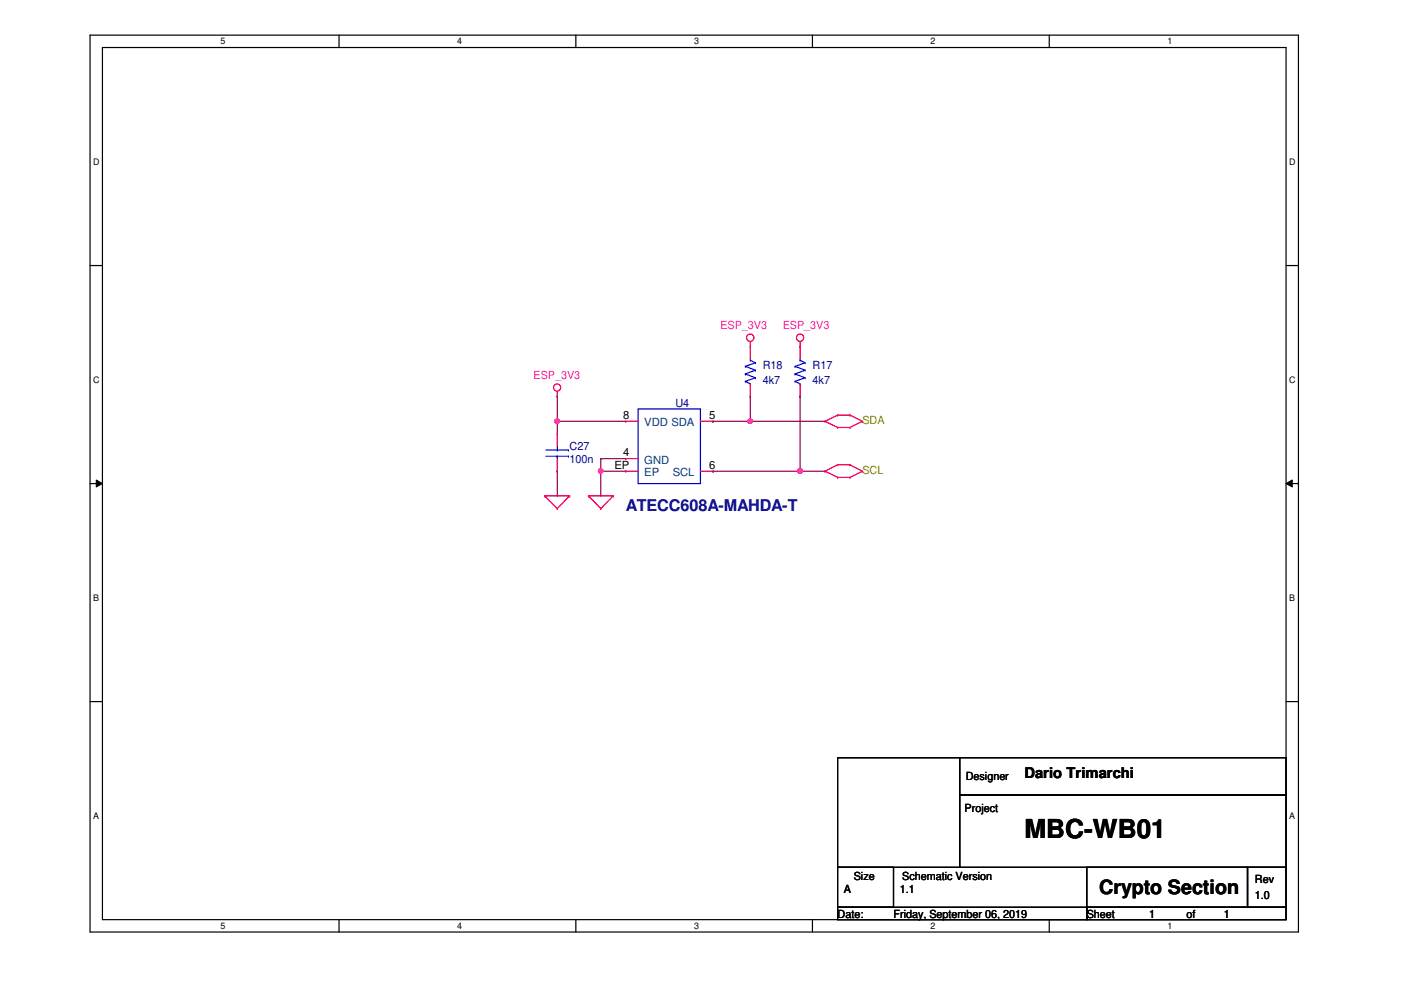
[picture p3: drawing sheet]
<svg xmlns="http://www.w3.org/2000/svg" width="297mm" height="210mm" viewBox="0 0 297 210" stroke-linecap="round" stroke-linejoin="round" font-family="sans-serif">
<path d="M19.1 7.5h256.2v190.1h-256.2zM21.7 10.1h251v184.9h-251z" fill="none" stroke="#000" stroke-width=".25"/>
<g fill="#fff">
<path d="M46.8 7.7h1v2.1h-1z"/>
<path d="M46.8 195.2h1v2.2h-1z"/>
</g>
<path d="M71.9 7.5v2.6M71.9 195v2.6" fill="none" stroke="#000" stroke-width=".25"/>
<g fill="#fff">
<path d="M96.9 7.7h1.1v2.1h-1.1z"/>
<path d="M96.9 195.2h1.1v2.2h-1.1z"/>
</g>
<path d="M122.1 7.5v2.6M122.1 195v2.6" fill="none" stroke="#000" stroke-width=".25"/>
<g fill="#fff">
<path d="M147.2 7.7h1v2.1h-1z"/>
<path d="M147.2 195.2h1v2.2h-1z"/>
</g>
<path d="M172.3 7.5v2.6M172.3 195v2.6" fill="none" stroke="#000" stroke-width=".25"/>
<g fill="#fff">
<path d="M197.3 7.7h1v2.1h-1z"/>
<path d="M197.3 195.2h1v2.2h-1z"/>
</g>
<path d="M222.5 7.5v2.6M222.5 195v2.6" fill="none" stroke="#000" stroke-width=".25"/>
<g fill="#fff">
<path d="M247.5 7.7h1v2.1h-1z"/>
<path d="M247.5 195.2h1v2.2h-1z"/>
<path d="M19.8 33.2h1.3v2.1h-1.3z"/>
<path d="M273.3 33.2h1.4v2.1h-1.4z"/>
<path d="M19.8 79.4h1.3v2.1h-1.3z"/>
<path d="M273.3 79.4h1.4v2.1h-1.4z"/>
</g>
<path d="M19.1 56.3h2.6M272.7 56.3h2.6" fill="none" stroke="#000" stroke-width=".25"/>
<g fill="#fff">
<path d="M19.8 125.6h1.2v2.2h-1.2z"/>
<path d="M273.3 125.6h1.3v2.2h-1.3z"/>
</g>
<path d="M19.1 102.5h2.6M272.7 102.5h2.6" fill="none" stroke="#000" stroke-width=".25"/>
<path d="M20.4 101.8l1.3 .7-1.3 .8zM272.7 102.5l1.3-.7v1.5z" fill="#000"/>
<path d="M20.4 101.8l1.3 .7-1.3 .8zM272.7 102.5l1.3-.7v1.5z" fill="none" stroke="#000" stroke-width=".21"/>
<g fill="#fff">
<path d="M19.8 171.9h1.2v2.1h-1.2z"/>
<path d="M273.3 171.9h1.3v2.1h-1.3z"/>
</g>
<path d="M19.1 148.8h2.6M272.7 148.8h2.6M177.6 160.7h25.9v23.2h-25.9zM203.5 160.7h69.2v7.9h-69.2zM203.5 168.6h69.2v15.3h-69.2zM177.6 183.9h11.8v8.5h-11.8zM177.6 192.4h52.8v2.6h-52.8zM230.4 192.4h42.3v2.6h-42.3zM230.4 183.9h34.1v8.5h-34.1zM264.5 183.9h8.2v8.5h-8.2z" fill="none" stroke="#000" stroke-width=".25"/>
<g fill="none" stroke="#f00" stroke-width=".25">
<path d="M159.1 73.5h.1M159.1 72.4v3.7M169.6 73.5h.1M169.6 72.4v3.7M118.2 84h.1M118.2 99.9h.1M118.2 91.9h.1M118.2 83v1M118.2 91.9v2.7M118.2 97.2v2.7M132.7 97.2h.1M132.7 89.3h.1"/>
<path d="M132.7 99.9h.1M132.7 97.2h2.6M132.7 89.3h2.6M132.7 99.9h2.6M148.5 89.3h2.7M148.5 99.9h2.7M151.2 89.3h.1M151.2 99.9h.1M159.1 84h.1M159.1 81.4v2.6M169.6 84h.1M169.6 81.4v2.6"/>
<path d="M174.9 99.9h.1M174.9 89.3h.1M174.9 99.9l2.7 1.3M174.9 89.3l2.7 1.3M177.6 98.6h.1M177.6 90.6h.1M177.6 88h.1M177.6 98.6l-2.7 1.3M177.6 98.6h2.6M177.6 90.6h2.6M177.6 88l-2.7 1.3M177.6 88h2.6"/>
<path d="M180.2 98.6h.1M180.2 90.6h.1M180.2 88h.1M180.2 98.6l2.6 1.3M180.2 88l2.6 1.3M182.8 99.9h.1M182.8 89.3h.1M182.8 99.9l-2.6 1.3M182.8 89.3l-2.6 1.3M115.5 105.2h.1M115.5 105.2h5.3M115.5 105.2l2.7 2.6"/>
<path d="M118.2 107.8h.1M120.8 105.2h.1M120.8 105.2l-2.6 2.6M124.8 105.2h.1M124.8 105.2h5.2M124.8 105.2l2.6 2.6M127.4 107.8h.1M130 105.2h.1M130 105.2l-2.6 2.6M177.6 101.2h.1M177.6 101.2h2.6M180.2 101.2h.1"/>
<circle cx="159.1" cy="71.6" r=".78"/>
<circle cx="169.6" cy="71.6" r=".77"/>
<circle cx="118.1" cy="82.2" r=".76"/>
</g>
<g fill="none" stroke="#00f" stroke-width=".25">
<path d="M158 77.7h.1M158 79.3h.1M158 77.7l2.1 .8M158 79.3l2.1 .8M159.1 76.4h.1M159.1 76.4l1 .5M159.1 76.1v.3M160.1 76.9h.1M160.1 78.5h.1M160.1 76.9l-2.1 .8M160.1 78.5l-2.1 .8M168.6 77.7h.1"/>
<path d="M168.6 79.3h.1M168.6 77.7l2.1 .8M168.6 79.3l2.1 .8M169.6 76.4h.1M169.6 76.4l1.1 .5M169.6 76.1v.3M170.7 76.9h.1M170.7 78.5h.1M170.7 76.9l-2.1 .8M170.7 78.5l-2.1 .8M115.7 95.4h4.8M115.7 96.7h4.8"/>
<path d="M118.2 96.7h.1M118.2 95.4h.1M118.2 94.6v.8M118.2 96.7v.5M120.5 95.4h.1M120.5 96.7h.1M135.3 86.7h13.2v15.8h-13.2zM158 80.9h.1M158 80.9l1.1 .5M159.1 81.4h.1M160.1 80.1h.1M160.1 80.1l-2.1 .8"/>
<path d="M168.6 80.9h.1M168.6 80.9l1 .5M169.6 81.4h.1M170.7 80.1h.1M170.7 80.1l-2.1 .8"/>
</g>
<path d="M127.4 97.2h.1M127.4 99.9h.1M127.4 97.2v8M127.4 99.9h5.3M127.4 97.2h5.3M159.1 84h.1M159.1 84v5.3M169.6 84h.1M169.6 84v15.9" fill="none" stroke="#800040" stroke-width=".25"/>
<circle cx="127.3" cy="99.9" r=".5" fill="#f0f"/>
<circle cx="127.3" cy="99.9" r=".5" fill="none" stroke="#f0f" stroke-width=".25"/>
<path d="M118.2 84h.1M118.2 89.3h.1M118.2 84v5.3M118.2 89.3h14.5" fill="none" stroke="#800040" stroke-width=".25"/>
<circle cx="118.1" cy="89.3" r=".5" fill="#f0f"/>
<circle cx="118.1" cy="89.3" r=".5" fill="none" stroke="#f0f" stroke-width=".25"/>
<path d="M118.2 99.9h.1M118.2 89.3h.1M118.2 89.3v2.6M118.2 99.9v5.3M151.2 89.3h.1M151.2 89.3h7.9" fill="none" stroke="#800040" stroke-width=".25"/>
<circle cx="159.1" cy="89.3" r=".5" fill="#f0f"/>
<circle cx="159.1" cy="89.3" r=".5" fill="none" stroke="#f0f" stroke-width=".25"/>
<path d="M151.2 99.9h.1M151.2 99.9h23.7M159.1 89.3h.1M159.1 89.3h15.8M169.6 99.9h.1" fill="none" stroke="#800040" stroke-width=".25"/>
<circle cx="169.6" cy="99.9" r=".51" fill="#f0f"/>
<circle cx="169.6" cy="99.9" r=".51" fill="none" stroke="#f0f" stroke-width=".25"/>
<circle cx="127.3" cy="99.9" r=".5" fill="#f0f"/>
<circle cx="127.3" cy="99.9" r=".5" fill="none" stroke="#f0f" stroke-width=".25"/>
<circle cx="118.1" cy="89.3" r=".5" fill="#f0f"/>
<circle cx="118.1" cy="89.3" r=".5" fill="none" stroke="#f0f" stroke-width=".25"/>
<circle cx="159.1" cy="89.3" r=".5" fill="#f0f"/>
<circle cx="159.1" cy="89.3" r=".5" fill="none" stroke="#f0f" stroke-width=".25"/>
<circle cx="169.6" cy="99.9" r=".51" fill="#f0f"/>
<circle cx="169.6" cy="99.9" r=".51" fill="none" stroke="#f0f" stroke-width=".25"/>
<text font-size="5.5" x="217.2" y="177.7">MBC-WB01</text>
<text font-size="4.2" x="233" y="189.6">Crypto Section</text>
<text font-size="3.4" fill="#000080" x="132.7" y="108.3">ATECC608A-MAHDA-T</text>
<text font-size="3.1" x="217.2" y="164.9">Dario Trimarchi</text>
<g font-size="2.4" fill="#f0f">
<text x="152.7" y="69.8">ESP_3V3</text>
<text x="165.9" y="69.8">ESP_3V3</text>
<text x="113.1" y="80.4">ESP_3V3</text>
</g>
<g font-size="2.4" fill="#000080">
<text x="161.7" y="78.3">R18</text>
<text x="161.7" y="81.5">4k7</text>
<text x="172.3" y="78.3">R17</text>
<text x="172.3" y="81.5">4k7</text>
<text x="143.2" y="86.2">U4</text>
<text x="120.8" y="95.5">C27</text>
<text x="120.8" y="98.1">100n</text>
</g>
<g font-size="2.4">
<text x="132.1" y="88.8">8</text>
<text x="150.4" y="88.8">5</text>
<text x="130.3" y="99.4">EP</text>
<text x="132.1" y="96.7">4</text>
<text x="150.4" y="99.4">6</text>
<text x="204.8" y="165.5">Designer</text>
<text x="204.5" y="172.1">Project</text>
<text x="178.9" y="189.3">A</text>
<text x="181" y="186.6">Size</text>
<text x="190.8" y="189.3">1.1</text>
<text x="191.3" y="186.6">Schematic Version</text>
<text x="266.1" y="187.2">Rev</text>
<text x="266.1" y="190.6">1.0</text>
<text x="177.6" y="194.6">Date:</text>
<text x="189.4" y="194.6">Friday, September 06, 2019</text>
<text x="230.4" y="194.6">Sheet</text>
<text x="243.6" y="194.6">1</text>
<text x="251.5" y="194.6">of</text>
<text x="259.5" y="194.6">1</text>
</g>
<g font-size="2.4" fill="#808000">
<text x="182.8" y="90">SDA</text>
<text x="182.8" y="100.5">SCL</text>
</g>
<g font-size="2.4" fill="#004080">
<text x="136.6" y="90.4">VDD SDA</text>
<text x="136.6" y="98.3">GND</text>
<text x="136.6" y="101">EP</text>
<text x="142.6" y="101">SCL</text>
</g>
<g font-size="1.9">
<text x="46.8" y="9.4">5</text>
<text x="96.9" y="9.4">4</text>
<text x="147.2" y="9.4">3</text>
<text x="197.3" y="9.4">2</text>
<text x="247.5" y="9.4">1</text>
<text x="19.8" y="34.9">D</text>
<text x="273.3" y="34.9">D</text>
<text x="19.8" y="81.1">C</text>
<text x="273.3" y="81.1">C</text>
<text x="19.8" y="127.3">B</text>
<text x="273.3" y="127.3">B</text>
<text x="19.8" y="173.6">A</text>
<text x="273.3" y="173.6">A</text>
<text x="46.8" y="196.9">5</text>
<text x="96.9" y="196.9">4</text>
<text x="147.2" y="196.9">3</text>
<text x="197.3" y="196.9">2</text>
<text x="247.5" y="196.9">1</text>
</g>
</svg>
